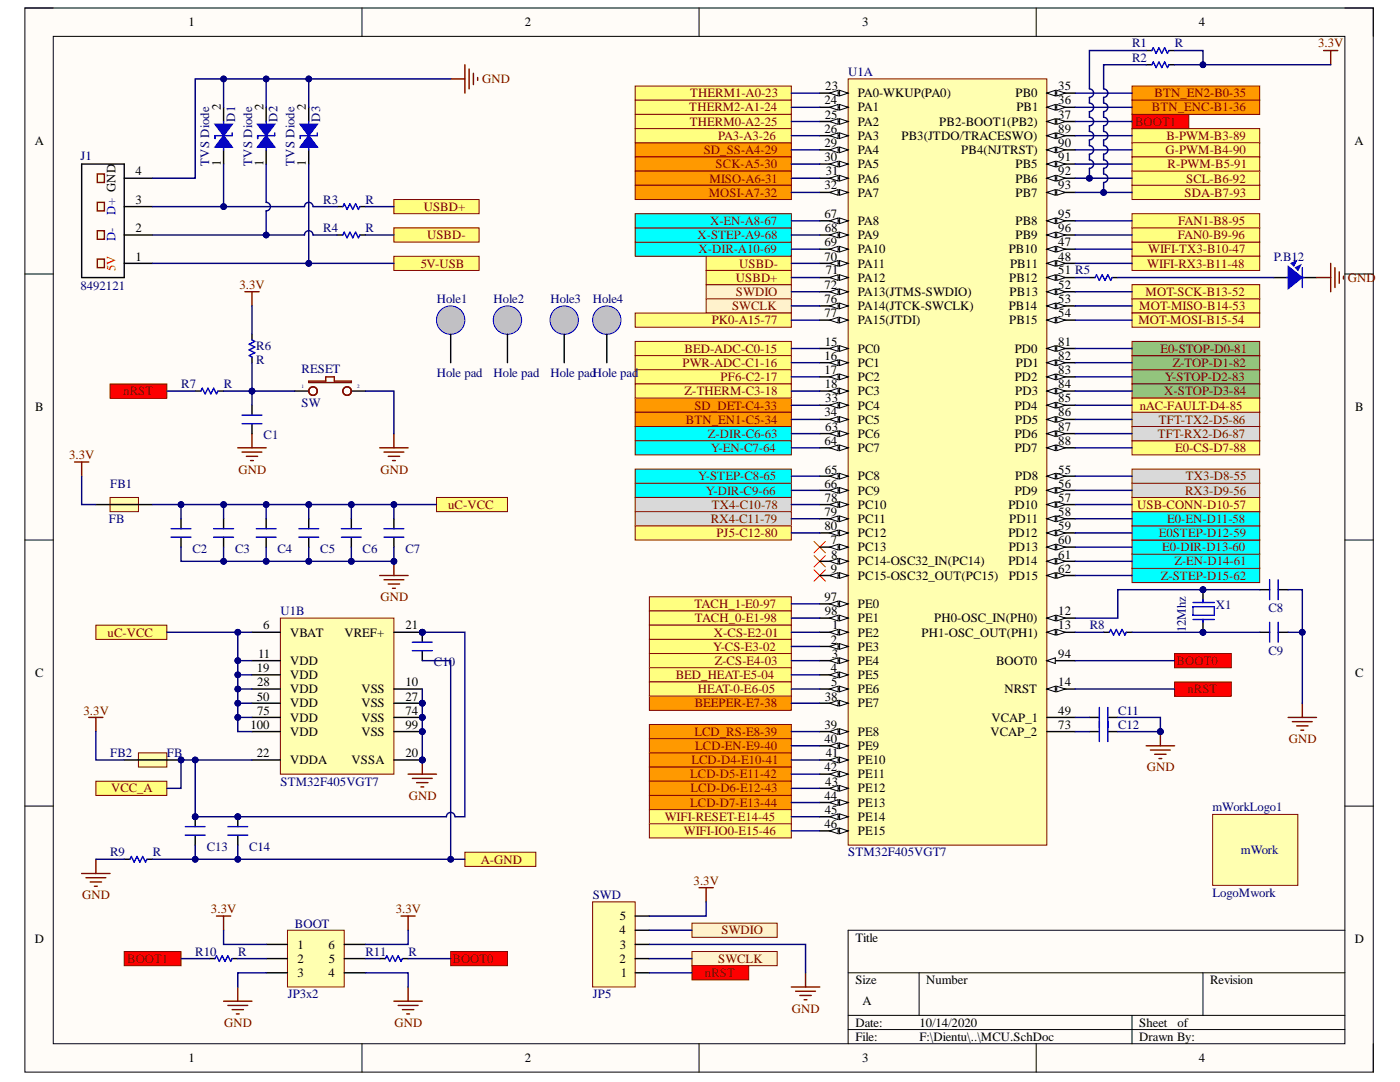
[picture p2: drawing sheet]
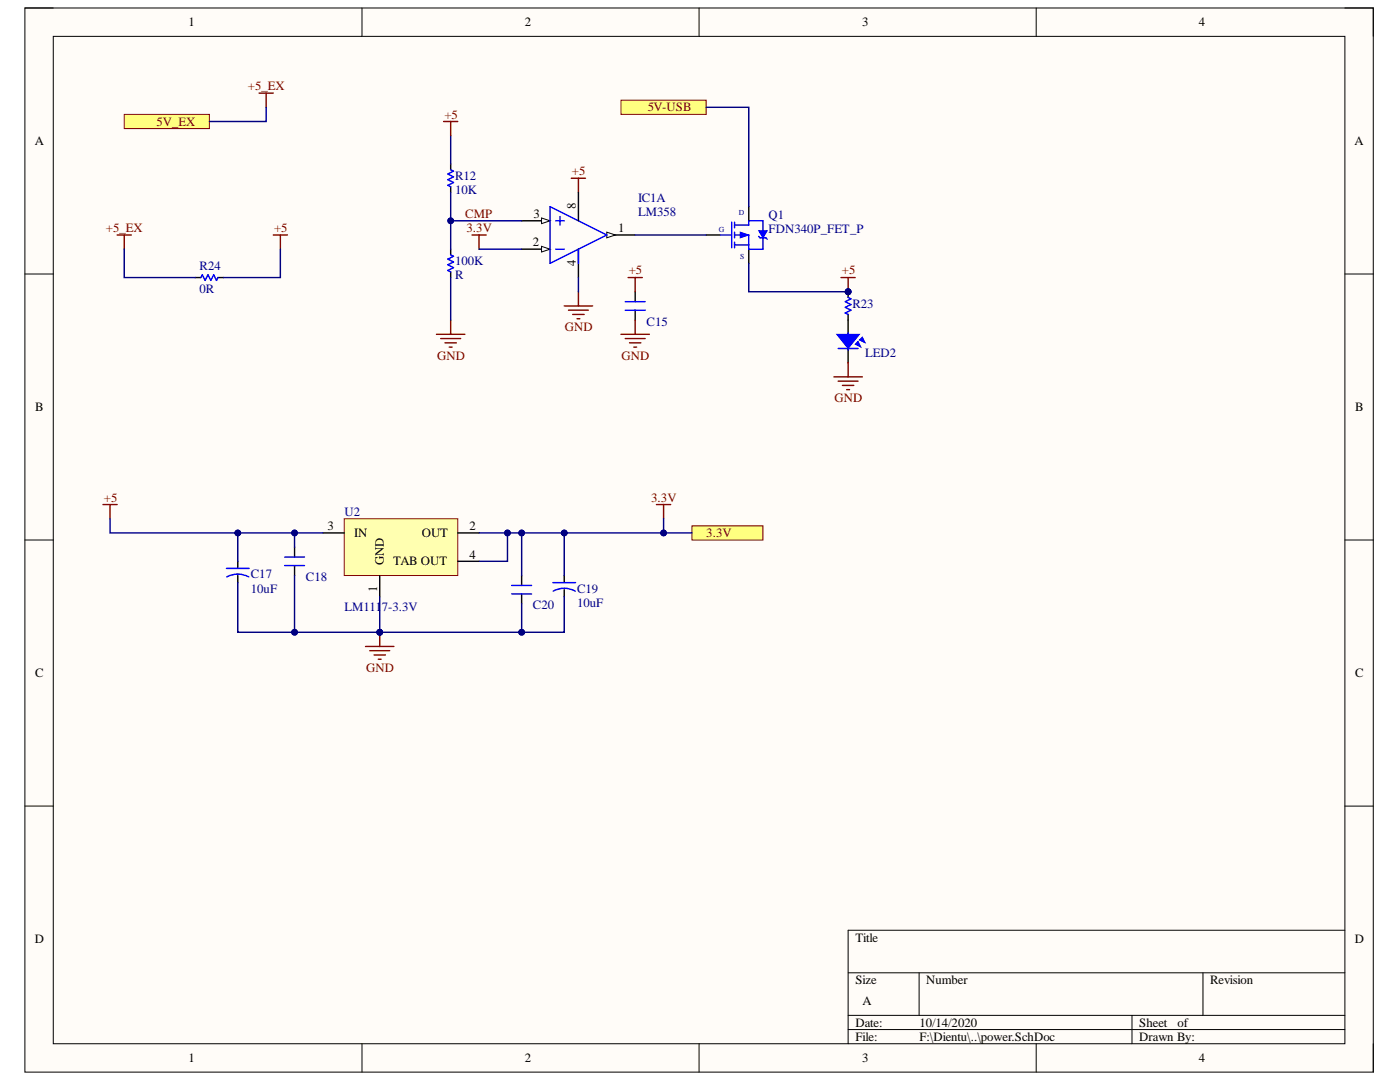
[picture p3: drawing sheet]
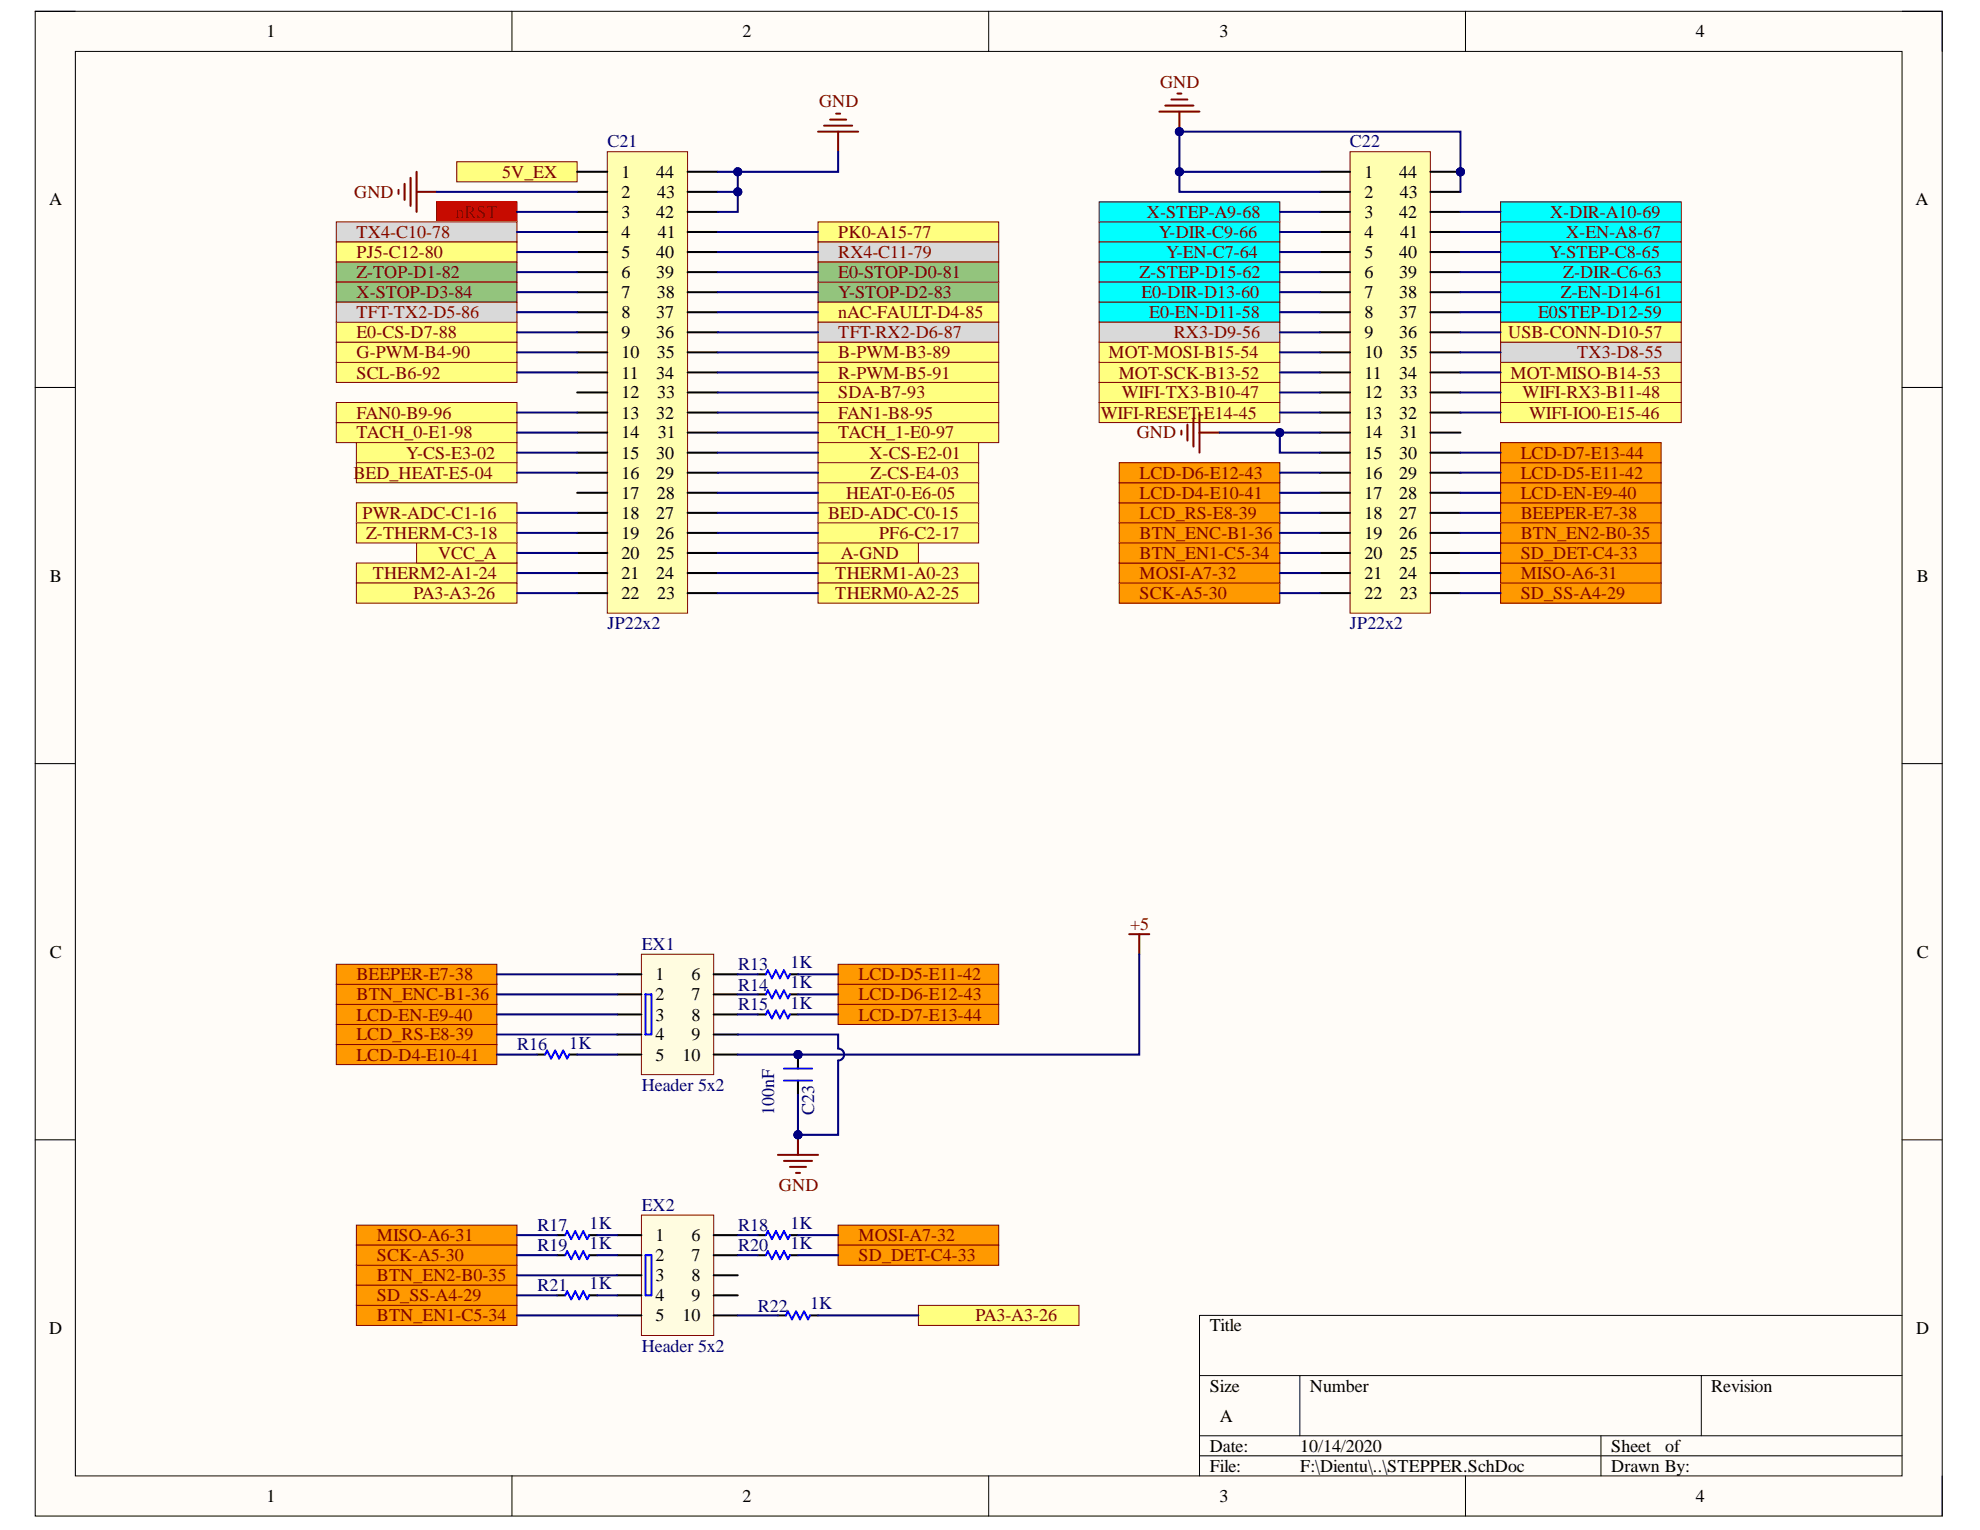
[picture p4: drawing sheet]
# Altium project STM32F405_KIT.PrjPcb
4 sheets, 70 parts. Net scope: flat (ports and power ports of the same name join across sheets).
Board file: Board.PcbDoc
Sheets:
  MAIN.SchDoc
    MCU = MCU.SchDoc
    POWER = power.SchDoc
    STEPPER = STEPPER.SchDoc

## Sheet MAIN.SchDoc
size A

### Sub-sheets
LCD = LCD (file not in this document): no entries
MCU = MCU.SchDoc: no entries
POWER = power: no entries
STEPPER = STEPPER: no entries

## Sheet MCU.SchDoc
size A

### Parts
BOOT  JP3x2  [JP3-D2T]
C1  CN  [CN-SMD-0603_big]  (value not drawn)
C2  CN  [CN-SMD-0603_big]  (value not drawn)
C3  CN  [CN-SMD-0603_big]  (value not drawn)
C4  CN  [CN-SMD-0603_big]  (value not drawn)
C5  CN  [CN-SMD-0603_big]  (value not drawn)
C6  CN  [CN-SMD-0603_big]  (value not drawn)
C7  CN  [CN-SMD-0603_big]  (value not drawn)
C8  CN  [CN-SMD-0603_big]  (value not drawn)
C9  CN  [CN-SMD-0603_big]  (value not drawn)
C10  CN  [CN-SMD-0603_big]  (value not drawn)
C11  CN  [CN-SMD-0603_big]  (value not drawn)
C12  CN  [CN-SMD-0603_big]  (value not drawn)
C13  CN  [CN-SMD-0603_big]  (value not drawn)
C14  CN  [CN-SMD-0603_big]  (value not drawn)
D1  TVS Diode  [DIO-SMD-214AC]
D2  TVS Diode  [DIO-SMD-214AC]
D3  TVS Diode  [DIO-SMD-214AC]
FB1  FB  [Capacitor_805]
FB2  FB  [Capacitor_805]
Hole1  Hole pad  [HolePad1]
Hole2  Hole pad  [HolePad1]
Hole3  Hole pad  [HolePad1]
Hole4  Hole pad  [HolePad1]
J1  8492121  [USB-C2]
mWorkLogo1  LogoMwork  [LogoMwork15*6]
P.B12  LED  [LED-RED-0805]  (value not drawn)
R1  R  [RES-SMD-0603_BIG]
R2  (no value)  [RES-SMD-0603_BIG]
R3  R  [RES-SMD-0603_BIG]
R4  R  [RES-SMD-0603_BIG]
R5  (no value)  [RES-SMD-0603_BIG]
R6  R  [RES-SMD-0603_BIG]
R7  R  [RES-SMD-0603_BIG]
R8  (no value)  [RES-SMD-0603_BIG]
R9  R  [RES-SMD-0603_BIG]
R10  R  [RES-SMD-0603_BIG]
R11  R  [RES-SMD-0603_BIG]
RESET  SW  [SW1-SMD]
SWD  JP5  [JP5-D1T]
U1  STM32F405VGT7  [STM-LQFP100_N]  (parts A,B of 2)
X1  12Mhz  [XT2]

### Ports
5V-USB, A-GND, B-PWM-B3-89, BED-ADC-C0-15, BED_HEAT-E5-04, BEEPER-E7-38, BOOT0, BOOT1, BTN_EN1-C5-34, BTN_EN2-B0-35, BTN_ENC-B1-36, E0-CS-D7-88, E0-DIR-D13-60, E0-EN-D11-58, E0-STOP-D0-81, E0STEP-D12-59, FAN0-B9-96, FAN1-B8-95, G-PWM-B4-90, HEAT-0-E6-05, LCD-D4-E10-41, LCD-D5-E11-42, LCD-D6-E12-43, LCD-D7-E13-44, LCD-EN-E9-40, LCD_RS-E8-39, MISO-A6-31, MOSI-A7-32, MOT-MISO-B14-53, MOT-MOSI-B15-54, MOT-SCK-B13-52, nAC-FAULT-D4-85, nRST, PA3-A3-26, PF6-C2-17, PJ5-C12-80, PK0-A15-77, PWR-ADC-C1-16, R-PWM-B5-91, RX3-D9-56, RX4-C11-79, SCK-A5-30, SCL-B6-92, SD_DET-C4-33, SD_SS-A4-29, SDA-B7-93, SWCLK, SWDIO, TACH_0-E1-98, TACH_1-E0-97, TFT-RX2-D6-87, TFT-TX2-D5-86, THERM0-A2-25, THERM1-A0-23, THERM2-A1-24, TX3-D8-55, TX4-C10-78, uC-VCC, USB-CONN-D10-57, USBD+, USBD-, VCC_A, WIFI-IO0-E15-46, WIFI-RESET-E14-45, WIFI-RX3-B11-48, WIFI-TX3-B10-47, X-CS-E2-01, X-DIR-A10-69, X-EN-A8-67, X-STEP-A9-68, X-STOP-D3-84, Y-CS-E3-02, Y-DIR-C9-66, Y-EN-C7-64, Y-STEP-C8-65, Y-STOP-D2-83, Z-CS-E4-03, Z-DIR-C6-63, Z-EN-D14-61, Z-STEP-D15-62, Z-THERM-C3-18, Z-TOP-D1-82

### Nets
3.3V: BOOT.1 BOOT.6 FB1.1 FB2.1 R1.2 R2.2 R6.1 SWD.5
GND: BOOT.3 BOOT.4 C1.1 C2.1 C3.1 C4.1 C5.1 C6.1 C7.1 C8.2 C9.2 C11.2 C12.2 D1.2(GND) D2.2(GND) D3.2(GND) J1.4(GND) P.B12.2 R9.2 RESET.2 SWD.3 U1.10(VSS) U1.20(VSSA) U1.27(VSS) U1.74(VSS) U1.99(VSS)
NetBOOT_2: BOOT.2 R10.1
NetBOOT_5: BOOT.5 R11.2
NetC1_2: C1.2 R6.2 R7.1 RESET.1
NetC2_2: C2.2 C3.2 C4.2 C5.2 C6.2 C7.2 FB1.2 U1.6(VBAT) U1.11(VDD) U1.19(VDD) U1.28(VDD) U1.50(VDD) U1.75(VDD) U1.100(VDD) ; port uC-VCC
NetC8_1: C8.1 U1.12(PH0-OSC_IN(PH0)) X1.2
NetC9_1: C9.1 R8.2 X1.1
NetC10_1: C10.1 C13.1 C14.1 R9.1 ; port A-GND
NetC10_2: C10.2 C13.2 C14.2 FB2.2 U1.21(VREF+) U1.22(VDDA) ; port VCC_A
NetC11_1: C11.1 U1.49(VCAP_1)
NetC12_1: C12.1 U1.73(VCAP_2)
NetC21_3: R7.2 SWD.1 U1.14(NRST) ; port nRST
NetC21_4: U1.78(PC10) ; port TX4-C10-78
NetC21_5: U1.80(PC12) ; port PJ5-C12-80
NetC21_6: U1.82(PD1) ; port Z-TOP-D1-82
NetC21_7: U1.84(PD3) ; port X-STOP-D3-84
NetC21_8: U1.86(PD5) ; port TFT-TX2-D5-86
NetC21_9: U1.88(PD7) ; port E0-CS-D7-88
NetC21_10: U1.90(PB4(NJTRST)) ; port G-PWM-B4-90
NetC21_11: R1.1 U1.92(PB6) ; port SCL-B6-92
NetC21_13: U1.96(PB9) ; port FAN0-B9-96
NetC21_14: U1.98(PE1) ; port TACH_0-E1-98
NetC21_15: U1.2(PE3) ; port Y-CS-E3-02
NetC21_16: U1.4(PE5) ; port BED_HEAT-E5-04
NetC21_18: U1.16(PC1) ; port PWR-ADC-C1-16
NetC21_19: U1.18(PC3) ; port Z-THERM-C3-18
NetC21_21: U1.24(PA1) ; port THERM2-A1-24
NetC21_22: U1.26(PA3) ; port PA3-A3-26
NetC21_23: U1.25(PA2) ; port THERM0-A2-25
NetC21_24: U1.23(PA0-WKUP(PA0)) ; port THERM1-A0-23
NetC21_26: U1.17(PC2) ; port PF6-C2-17
NetC21_27: U1.15(PC0) ; port BED-ADC-C0-15
NetC21_28: U1.5(PE6) ; port HEAT-0-E6-05
NetC21_29: U1.3(PE4) ; port Z-CS-E4-03
NetC21_30: U1.1(PE2) ; port X-CS-E2-01
NetC21_31: U1.97(PE0) ; port TACH_1-E0-97
NetC21_32: U1.95(PB8) ; port FAN1-B8-95
NetC21_33: R2.1 U1.93(PB7) ; port SDA-B7-93
NetC21_34: U1.91(PB5) ; port R-PWM-B5-91
NetC21_35: U1.89(PB3(JTDO/TRACESWO)) ; port B-PWM-B3-89
NetC21_36: U1.87(PD6) ; port TFT-RX2-D6-87
NetC21_37: U1.85(PD4) ; port nAC-FAULT-D4-85
NetC21_38: U1.83(PD2) ; port Y-STOP-D2-83
NetC21_39: U1.81(PD0) ; port E0-STOP-D0-81
NetC21_40: U1.79(PC11) ; port RX4-C11-79
NetC21_41: U1.77(PA15(JTDI)) ; port PK0-A15-77
NetC22_3: U1.68(PA9) ; port X-STEP-A9-68
NetC22_4: U1.66(PC9) ; port Y-DIR-C9-66
NetC22_5: U1.64(PC7) ; port Y-EN-C7-64
NetC22_6: U1.62(PD15) ; port Z-STEP-D15-62
NetC22_7: U1.60(PD13) ; port E0-DIR-D13-60
NetC22_8: U1.58(PD11) ; port E0-EN-D11-58
NetC22_9: U1.56(PD9) ; port RX3-D9-56
NetC22_10: U1.54(PB15) ; port MOT-MOSI-B15-54
NetC22_11: U1.52(PB13) ; port MOT-SCK-B13-52
NetC22_12: U1.47(PB10) ; port WIFI-TX3-B10-47
NetC22_13: U1.45(PE14) ; port WIFI-RESET-E14-45
NetC22_16: U1.43(PE12) ; port LCD-D6-E12-43
NetC22_17: U1.41(PE10) ; port LCD-D4-E10-41
NetC22_18: U1.39(PE8) ; port LCD_RS-E8-39
NetC22_19: U1.36(PB1) ; port BTN_ENC-B1-36
NetC22_20: U1.34(PC5) ; port BTN_EN1-C5-34
NetC22_21: U1.32(PA7) ; port MOSI-A7-32
NetC22_22: U1.30(PA5) ; port SCK-A5-30
NetC22_23: U1.29(PA4) ; port SD_SS-A4-29
NetC22_24: U1.31(PA6) ; port MISO-A6-31
NetC22_25: U1.33(PC4) ; port SD_DET-C4-33
NetC22_26: U1.35(PB0) ; port BTN_EN2-B0-35
NetC22_27: U1.38(PE7) ; port BEEPER-E7-38
NetC22_28: U1.40(PE9) ; port LCD-EN-E9-40
NetC22_29: U1.42(PE11) ; port LCD-D5-E11-42
NetC22_30: U1.44(PE13) ; port LCD-D7-E13-44
NetC22_32: U1.46(PE15) ; port WIFI-IO0-E15-46
NetC22_33: U1.48(PB11) ; port WIFI-RX3-B11-48
NetC22_34: U1.53(PB14) ; port MOT-MISO-B14-53
NetC22_35: U1.55(PD8) ; port TX3-D8-55
NetC22_36: U1.57(PD10) ; port USB-CONN-D10-57
NetC22_37: U1.59(PD12) ; port E0STEP-D12-59
NetC22_38: U1.61(PD14) ; port Z-EN-D14-61
NetC22_39: U1.63(PC6) ; port Z-DIR-C6-63
NetC22_40: U1.65(PC8) ; port Y-STEP-C8-65
NetC22_41: U1.67(PA8) ; port X-EN-A8-67
NetC22_42: U1.69(PA10) ; port X-DIR-A10-69
NetD1_1: D1.1(I/O_1) J1.3(D+) R3.2
NetD2_1: D2.1(I/O_1) J1.2(D-) R4.2
NetD3_1: D3.1(I/O_1) J1.1(5V) ; port 5V-USB
NetP.B12_1: P.B12.1 R5.2
NetR3_1: R3.1 U1.71(PA12) ; port USBD+
NetR4_1: R4.1 U1.70(PA11) ; port USBD-
NetR5_1: R5.1 U1.51(PB12)
NetR8_1: R8.1 U1.13(PH1-OSC_OUT(PH1))
NetR10_2: R10.2 U1.37(PB2-BOOT1(PB2)) ; port BOOT1
NetR11_1: R11.1 U1.94(BOOT0) ; port BOOT0
NetSWD_2: SWD.2 U1.76(PA14(JTCK-SWCLK)) ; port SWCLK
NetSWD_4: SWD.4 U1.72(PA13(JTMS-SWDIO)) ; port SWDIO

Not connected (* = marked no-connect by the designer): Hole1 1; Hole2 1; Hole3 1; Hole4 1; U1 7(PC13)* 8(PC14-OSC32_IN(PC14))* 9(PC15-OSC32_OUT(PC15))*

## Sheet power.SchDoc
size A

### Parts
100K  R  [RES-SMD-0603_BIG]
C15  CN  [CN-SMD-0603_big]  (value not drawn)
C17  10uF  [CAP-ALU-SMD-6.3x7.7x2.2]
C18  CN  [CN-SMD-0603_big]  (value not drawn)
C19  10uF  [CAP-ALU-SMD-6.3x7.7x2.2]
C20  CN  [CN-SMD-0603_big]  (value not drawn)
IC1  LM358  [SO8]  (part A of 2)
LED2  LED  [LED-RED-0805]  (value not drawn)
Q1  FDN340P_FET_P  [SOT23F]
R12  10K  [RES-SMD-0603_BIG]
R23  (no value)  [RES-SMD-0603_BIG]
R24  0R  [RES-SMD-0603_BIG]
U2  LM1117-3.3V  [SOT223]

### Ports
3.3V, 5V-USB, 5V_EX

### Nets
3.3V: C19.1 C20.2 IC1.2(IN-) U2.2(OUT) U2.4(TAB_OUT) ; port 3.3V
+5: C15.2 C17.1 C18.2 IC1.8(+V) Q1.2(S) R12.1 R23.1 R24.2 U2.3(IN)
+5_EX: R24.1 ; port 5V_EX
GND: 100K.2 C15.1 C17.2 C18.1 C19.2 C20.1 IC1.4(-V) LED2.2 U2.1(GND)
CMP: 100K.1 IC1.3(IN+) R12.2
NetD3_1: Q1.3(D) ; port 5V-USB
NetIC1_1: IC1.1(OUT) Q1.1(G)
NetLED2_1: LED2.1 R23.2

## Sheet STEPPER.SchDoc
size A

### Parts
C21  JP22x2  [JP22-C2T]
C22  JP22x2  [JP22-C2T]
C23  100nF  [CN-SMD-0603_big]
EX1  Header 5x2  [Hed2X5]
EX2  Header 5x2  [Hed2X5]
R13  1K  [RES-SMD-0603_BIG]
R14  1K  [RES-SMD-0603_BIG]
R15  1K  [RES-SMD-0603_BIG]
R16  1K  [RES-SMD-0603_BIG]
R17  1K  [RES-SMD-0603_BIG]
R18  1K  [RES-SMD-0603_BIG]
R19  1K  [RES-SMD-0603_BIG]
R20  1K  [RES-SMD-0603_BIG]
R21  1K  [RES-SMD-0603_BIG]
R22  1K  [RES-SMD-0603_BIG]

### Ports
5V_EX, A-GND, B-PWM-B3-89, BED-ADC-C0-15, BED_HEAT-E5-04, BEEPER-E7-38, BTN_EN1-C5-34, BTN_EN2-B0-35, BTN_ENC-B1-36, E0-CS-D7-88, E0-DIR-D13-60, E0-EN-D11-58, E0-STOP-D0-81, E0STEP-D12-59, FAN0-B9-96, FAN1-B8-95, G-PWM-B4-90, HEAT-0-E6-05, LCD-D4-E10-41, LCD-D5-E11-42, LCD-D6-E12-43, LCD-D7-E13-44, LCD-EN-E9-40, LCD_RS-E8-39, MISO-A6-31, MOSI-A7-32, MOT-MISO-B14-53, MOT-MOSI-B15-54, MOT-SCK-B13-52, nAC-FAULT-D4-85, nRST, PA3-A3-26, PF6-C2-17, PJ5-C12-80, PK0-A15-77, PWR-ADC-C1-16, R-PWM-B5-91, RX3-D9-56, RX4-C11-79, SCK-A5-30, SCL-B6-92, SD_DET-C4-33, SD_SS-A4-29, SDA-B7-93, TACH_0-E1-98, TACH_1-E0-97, TFT-RX2-D6-87, TFT-TX2-D5-86, THERM0-A2-25, THERM1-A0-23, THERM2-A1-24, TX3-D8-55, TX4-C10-78, USB-CONN-D10-57, VCC_A, WIFI-IO0-E15-46, WIFI-RESET-E14-45, WIFI-RX3-B11-48, WIFI-TX3-B10-47, X-CS-E2-01, X-DIR-A10-69, X-EN-A8-67, X-STEP-A9-68, X-STOP-D3-84, Y-CS-E3-02, Y-DIR-C9-66, Y-EN-C7-64, Y-STEP-C8-65, Y-STOP-D2-83, Z-CS-E4-03, Z-DIR-C6-63, Z-EN-D14-61, Z-STEP-D15-62, Z-THERM-C3-18, Z-TOP-D1-82

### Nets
+5: C23.2 EX1.10
+5_EX: C21.1 ; port 5V_EX
GND: C21.2 C21.42 C21.43 C21.44 C22.1 C22.2 C22.14 C22.15 C22.43 C22.44 C23.1 EX1.9
NetC10_1: C21.25 ; port A-GND
NetC10_2: C21.20 ; port VCC_A
NetC21_3: C21.3 ; port nRST
NetC21_4: C21.4 ; port TX4-C10-78
NetC21_5: C21.5 ; port PJ5-C12-80
NetC21_6: C21.6 ; port Z-TOP-D1-82
NetC21_7: C21.7 ; port X-STOP-D3-84
NetC21_8: C21.8 ; port TFT-TX2-D5-86
NetC21_9: C21.9 ; port E0-CS-D7-88
NetC21_10: C21.10 ; port G-PWM-B4-90
NetC21_11: C21.11 ; port SCL-B6-92
NetC21_13: C21.13 ; port FAN0-B9-96
NetC21_14: C21.14 ; port TACH_0-E1-98
NetC21_15: C21.15 ; port Y-CS-E3-02
NetC21_16: C21.16 ; port BED_HEAT-E5-04
NetC21_18: C21.18 ; port PWR-ADC-C1-16
NetC21_19: C21.19 ; port Z-THERM-C3-18
NetC21_21: C21.21 ; port THERM2-A1-24
NetC21_22: C21.22 R22.1 ; port PA3-A3-26
NetC21_23: C21.23 ; port THERM0-A2-25
NetC21_24: C21.24 ; port THERM1-A0-23
NetC21_26: C21.26 ; port PF6-C2-17
NetC21_27: C21.27 ; port BED-ADC-C0-15
NetC21_28: C21.28 ; port HEAT-0-E6-05
NetC21_29: C21.29 ; port Z-CS-E4-03
NetC21_30: C21.30 ; port X-CS-E2-01
NetC21_31: C21.31 ; port TACH_1-E0-97
NetC21_32: C21.32 ; port FAN1-B8-95
NetC21_33: C21.33 ; port SDA-B7-93
NetC21_34: C21.34 ; port R-PWM-B5-91
NetC21_35: C21.35 ; port B-PWM-B3-89
NetC21_36: C21.36 ; port TFT-RX2-D6-87
NetC21_37: C21.37 ; port nAC-FAULT-D4-85
NetC21_38: C21.38 ; port Y-STOP-D2-83
NetC21_39: C21.39 ; port E0-STOP-D0-81
NetC21_40: C21.40 ; port RX4-C11-79
NetC21_41: C21.41 ; port PK0-A15-77
NetC22_3: C22.3 ; port X-STEP-A9-68
NetC22_4: C22.4 ; port Y-DIR-C9-66
NetC22_5: C22.5 ; port Y-EN-C7-64
NetC22_6: C22.6 ; port Z-STEP-D15-62
NetC22_7: C22.7 ; port E0-DIR-D13-60
NetC22_8: C22.8 ; port E0-EN-D11-58
NetC22_9: C22.9 ; port RX3-D9-56
NetC22_10: C22.10 ; port MOT-MOSI-B15-54
NetC22_11: C22.11 ; port MOT-SCK-B13-52
NetC22_12: C22.12 ; port WIFI-TX3-B10-47
NetC22_13: C22.13 ; port WIFI-RESET-E14-45
NetC22_16: C22.16 R14.1 ; port LCD-D6-E12-43
NetC22_17: C22.17 R16.2 ; port LCD-D4-E10-41
NetC22_18: C22.18 EX1.4 ; port LCD_RS-E8-39
NetC22_19: C22.19 EX1.2 ; port BTN_ENC-B1-36
NetC22_20: C22.20 EX2.5 ; port BTN_EN1-C5-34
NetC22_21: C22.21 R18.1 ; port MOSI-A7-32
NetC22_22: C22.22 R19.2 ; port SCK-A5-30
NetC22_23: C22.23 R21.2 ; port SD_SS-A4-29
NetC22_24: C22.24 R17.2 ; port MISO-A6-31
NetC22_25: C22.25 R20.1 ; port SD_DET-C4-33
NetC22_26: C22.26 EX2.3 ; port BTN_EN2-B0-35
NetC22_27: C22.27 EX1.1 ; port BEEPER-E7-38
NetC22_28: C22.28 EX1.3 ; port LCD-EN-E9-40
NetC22_29: C22.29 R13.1 ; port LCD-D5-E11-42
NetC22_30: C22.30 R15.1 ; port LCD-D7-E13-44
NetC22_32: C22.32 ; port WIFI-IO0-E15-46
NetC22_33: C22.33 ; port WIFI-RX3-B11-48
NetC22_34: C22.34 ; port MOT-MISO-B14-53
NetC22_35: C22.35 ; port TX3-D8-55
NetC22_36: C22.36 ; port USB-CONN-D10-57
NetC22_37: C22.37 ; port E0STEP-D12-59
NetC22_38: C22.38 ; port Z-EN-D14-61
NetC22_39: C22.39 ; port Z-DIR-C6-63
NetC22_40: C22.40 ; port Y-STEP-C8-65
NetC22_41: C22.41 ; port X-EN-A8-67
NetC22_42: C22.42 ; port X-DIR-A10-69
NetEX1_5: EX1.5 R16.1
NetEX1_6: EX1.6 R13.2
NetEX1_7: EX1.7 R14.2
NetEX1_8: EX1.8 R15.2
NetEX2_1: EX2.1 R17.1
NetEX2_2: EX2.2 R19.1
NetEX2_4: EX2.4 R21.1
NetEX2_6: EX2.6 R18.2
NetEX2_7: EX2.7 R20.2
NetEX2_10: EX2.10 R22.2

Not connected (* = marked no-connect by the designer): C21 12 17; C22 31; EX2 8 9

## Nets that join several sheets
3.3V: MCU (8 pins), power (5 pins)
+5: power (9 pins), STEPPER (C23.2 EX1.10)
+5_EX: power (R24.1), STEPPER (C21.1)
GND: MCU (26 pins), power (9 pins), STEPPER (12 pins)
NetC10_1: MCU (C10.1 C13.1 C14.1 R9.1), STEPPER (C21.25)
NetC10_2: MCU (6 pins), STEPPER (C21.20)
NetC21_3: MCU (R7.2 SWD.1 U1.14), STEPPER (C21.3)
NetC21_4: MCU (U1.78), STEPPER (C21.4)
NetC21_5: MCU (U1.80), STEPPER (C21.5)
NetC21_6: MCU (U1.82), STEPPER (C21.6)
NetC21_7: MCU (U1.84), STEPPER (C21.7)
NetC21_8: MCU (U1.86), STEPPER (C21.8)
NetC21_9: MCU (U1.88), STEPPER (C21.9)
NetC21_10: MCU (U1.90), STEPPER (C21.10)
NetC21_11: MCU (R1.1 U1.92), STEPPER (C21.11)
NetC21_13: MCU (U1.96), STEPPER (C21.13)
NetC21_14: MCU (U1.98), STEPPER (C21.14)
NetC21_15: MCU (U1.2), STEPPER (C21.15)
NetC21_16: MCU (U1.4), STEPPER (C21.16)
NetC21_18: MCU (U1.16), STEPPER (C21.18)
NetC21_19: MCU (U1.18), STEPPER (C21.19)
NetC21_21: MCU (U1.24), STEPPER (C21.21)
NetC21_22: MCU (U1.26), STEPPER (C21.22 R22.1)
NetC21_23: MCU (U1.25), STEPPER (C21.23)
NetC21_24: MCU (U1.23), STEPPER (C21.24)
NetC21_26: MCU (U1.17), STEPPER (C21.26)
NetC21_27: MCU (U1.15), STEPPER (C21.27)
NetC21_28: MCU (U1.5), STEPPER (C21.28)
NetC21_29: MCU (U1.3), STEPPER (C21.29)
NetC21_30: MCU (U1.1), STEPPER (C21.30)
NetC21_31: MCU (U1.97), STEPPER (C21.31)
NetC21_32: MCU (U1.95), STEPPER (C21.32)
NetC21_33: MCU (R2.1 U1.93), STEPPER (C21.33)
NetC21_34: MCU (U1.91), STEPPER (C21.34)
NetC21_35: MCU (U1.89), STEPPER (C21.35)
NetC21_36: MCU (U1.87), STEPPER (C21.36)
NetC21_37: MCU (U1.85), STEPPER (C21.37)
NetC21_38: MCU (U1.83), STEPPER (C21.38)
NetC21_39: MCU (U1.81), STEPPER (C21.39)
NetC21_40: MCU (U1.79), STEPPER (C21.40)
NetC21_41: MCU (U1.77), STEPPER (C21.41)
NetC22_3: MCU (U1.68), STEPPER (C22.3)
NetC22_4: MCU (U1.66), STEPPER (C22.4)
NetC22_5: MCU (U1.64), STEPPER (C22.5)
NetC22_6: MCU (U1.62), STEPPER (C22.6)
NetC22_7: MCU (U1.60), STEPPER (C22.7)
NetC22_8: MCU (U1.58), STEPPER (C22.8)
NetC22_9: MCU (U1.56), STEPPER (C22.9)
NetC22_10: MCU (U1.54), STEPPER (C22.10)
NetC22_11: MCU (U1.52), STEPPER (C22.11)
NetC22_12: MCU (U1.47), STEPPER (C22.12)
NetC22_13: MCU (U1.45), STEPPER (C22.13)
NetC22_16: MCU (U1.43), STEPPER (C22.16 R14.1)
NetC22_17: MCU (U1.41), STEPPER (C22.17 R16.2)
NetC22_18: MCU (U1.39), STEPPER (C22.18 EX1.4)
NetC22_19: MCU (U1.36), STEPPER (C22.19 EX1.2)
NetC22_20: MCU (U1.34), STEPPER (C22.20 EX2.5)
NetC22_21: MCU (U1.32), STEPPER (C22.21 R18.1)
NetC22_22: MCU (U1.30), STEPPER (C22.22 R19.2)
NetC22_23: MCU (U1.29), STEPPER (C22.23 R21.2)
NetC22_24: MCU (U1.31), STEPPER (C22.24 R17.2)
NetC22_25: MCU (U1.33), STEPPER (C22.25 R20.1)
NetC22_26: MCU (U1.35), STEPPER (C22.26 EX2.3)
NetC22_27: MCU (U1.38), STEPPER (C22.27 EX1.1)
NetC22_28: MCU (U1.40), STEPPER (C22.28 EX1.3)
NetC22_29: MCU (U1.42), STEPPER (C22.29 R13.1)
NetC22_30: MCU (U1.44), STEPPER (C22.30 R15.1)
NetC22_32: MCU (U1.46), STEPPER (C22.32)
NetC22_33: MCU (U1.48), STEPPER (C22.33)
NetC22_34: MCU (U1.53), STEPPER (C22.34)
NetC22_35: MCU (U1.55), STEPPER (C22.35)
NetC22_36: MCU (U1.57), STEPPER (C22.36)
NetC22_37: MCU (U1.59), STEPPER (C22.37)
NetC22_38: MCU (U1.61), STEPPER (C22.38)
NetC22_39: MCU (U1.63), STEPPER (C22.39)
NetC22_40: MCU (U1.65), STEPPER (C22.40)
NetC22_41: MCU (U1.67), STEPPER (C22.41)
NetC22_42: MCU (U1.69), STEPPER (C22.42)
NetD3_1: MCU (D3.1 J1.1), power (Q1.3)
